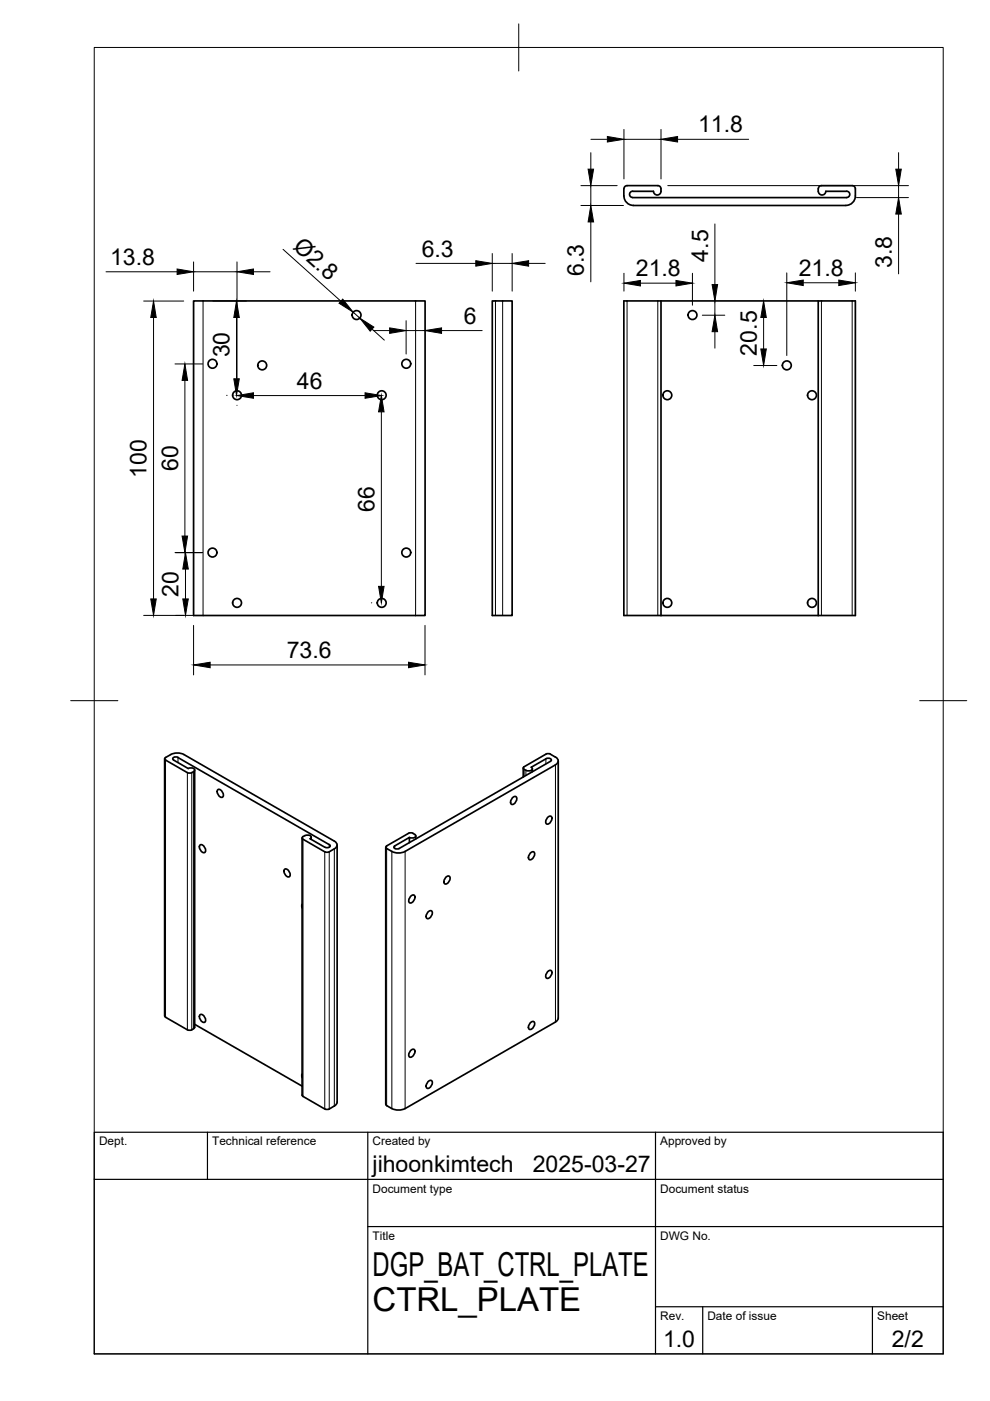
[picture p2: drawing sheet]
<svg xmlns="http://www.w3.org/2000/svg" width="210mm" height="297mm" viewBox="0 0 210 297" stroke-linecap="round" stroke-linejoin="round" font-family="sans-serif">
<!-- layer: Visible -->
<g fill="none" stroke="#000" stroke-width=".36">
<path d="M132.3 40v1.6M132.3 41.5a2 2 0 0 0 2 2M132.3 40a.67 .67 0 0 1 .6-.6h6.6a.99 .99 0 0 1 .7 1.1 .99 .99 0 0 1-1.2 .8l-.2-.2-.3-.5-4.4-.1a.68 .68 0 0 0-.6 .7 .68 .68 0 0 0 .6 .7h45.4a.66 .66 0 0 0 .7-.7 .66 .66 0 0 0-.7-.6h-4.4a.8 .8 0 0 1-.8 .7 .8 .8 0 0 1-.8-.7 .96 .96 0 0 1 .4-1.2h6.8a.67 .67 0 0 1 .7 .6 2.91 2.91 0 0 1-1 3.3l-1 .2-45.1 .1M41 63.8h49.1v66.7h-49.1zM104.4 63.8h4.2v66.7h-4.2zM132.3 63.8h7.8v66.7h-7.8zM140.1 63.8h33.4M173.5 63.8h7.9v66.7h-7.9zM140.1 130.5h33.4M115.7 159.9l-4.6 2.7M115.8 159.9l.4-.1 .5 .1M116.7 159.9l1.1 .6"/>
<path d="M34.9 160.9v54.5M35.1 160.6a3.6 3.6 0 0 1 3.9-.6l32.3 18.6a.83 .83 0 0 1-.4 1.4l-1.3 .7-.7-.1M35.1 161.1l4.6 2.7M35.1 160.6l-.2 .4 .2 .1M36.8 161.1l3.1 1.8 .6-.1a.57 .57 0 0 1 .7 .6l-.2 .2M36.8 161.1l-.2-.1a.67 .67 0 0 1 1.1-.4l32.3 18.6a.71 .71 0 0 1-1.1 .4M39.7 163.8l.5 .1 .5-.1M41 163.6l-.3 .2M41.3 163.3l-.1 54.7-.7 .4h-.5l-4.9-2.7M42.5 179.1a1.09 1.09 0 0 1 .9 1.7 1.09 1.09 0 0 1-.9-1.7zM46.2 167.4a1.09 1.09 0 0 1 1 1.6 1.09 1.09 0 0 1-1-1.6zM64.1 177.7v54.5l.1 .3"/>
<path d="M64.6 177.2l-.5 .3 .1 .4 4.7 2.7M64.6 177.2l.6-.2a.57 .57 0 0 1 .7 .7l-.1 .1M65.7 177.8l3.2 1.8M66 177.5v.5M71.5 179.2l-.1 54.7a2.6 2.6 0 0 1-1.6 1.2l-.4 .1-.5-.1M81.8 179.6v54.5l.2 .3M82 179.3l-.2 .4a3.5 3.5 0 0 0 4.1 .8M86.8 178.7v-1.1l-3.1 1.8M87.9 176.9l-.6-.3-.7 .1-4.6 2.7M87.9 176.9l.3 .3a.95 .95 0 0 1-1.4 .3M88.2 177.2v.6M108.7 169.2l.2-.3h.5a1.09 1.09 0 0 1-1 1.6 .94 .94 0 0 1 .3-1.3z"/>
<path d="M110.9 162.8v1.9M111.1 162.6l-.1 .3 .1 .2M112.9 163v.6M116.1 173.3l.3-.2h.4a1.09 1.09 0 0 1-.9 1.6 .94 .94 0 0 1 .2-1.4zM116.7 161.4l-32.1 18.5-.4 .1a.52 .52 0 0 1-.7-.5l.2-.2M116.7 161.4l.2-.2a.71 .71 0 0 0-1.1-.3l-3.2 1.8 .3 .3a1.09 1.09 0 0 1-1.8 .1M117.8 160.5a.86 .86 0 0 1 .6 .8 .86 .86 0 0 1-.6 .8l-31.9 18.4M118.4 161.3l-.1 54.8-.5 .6-31.9 18.3M60.4 184.3a1.09 1.09 0 0 1 .9 1.6 1.09 1.09 0 0 1-.9-1.6zM64.1 191.7v.8M87.1 190l.2-.2h.5a1.09 1.09 0 0 1-.9 1.6 .94 .94 0 0 1 .2-1.4zM90.8 193.4l.2-.2 .5-.1a1.09 1.09 0 0 1-1 1.6 .94 .94 0 0 1 .3-1.3z"/>
<path d="M94.5 186l.3-.2h.4a1.09 1.09 0 0 1-.9 1.6 .94 .94 0 0 1 .2-1.4zM112.4 180.9l.3-.2 .5-.1a1.09 1.09 0 0 1-1 1.7 .94 .94 0 0 1 .2-1.4zM34.9 215.4l.2 .3M41.3 217.2l22.8 13.1M42.5 215.1a1.09 1.09 0 0 1 .9 1.6 1.09 1.09 0 0 1-.9-1.6zM112.4 216.9l.3-.2 .5-.1a1.09 1.09 0 0 1-1 1.6 .94 .94 0 0 1 .2-1.3zM116.1 206l.3-.2h.4a1.09 1.09 0 0 1-.9 1.6 .94 .94 0 0 1 .2-1.4zM64.1 227.7v.8M64.2 232.5l4.7 2.6M82 234.4a3.6 3.6 0 0 0 3.9 .6M87.1 222.7l.2-.2h.5a1.09 1.09 0 0 1-.9 1.6 .94 .94 0 0 1 .2-1.4zM90.8 229.4l.2-.3h.5a1.09 1.09 0 0 1-1 1.6 .94 .94 0 0 1 .3-1.3z"/>
<circle cx="45.1" cy="77.1" r=".94"/>
<circle cx="55.6" cy="77.5" r=".94"/>
<circle cx="75.6" cy="66.8" r=".94"/>
<circle cx="86.1" cy="77.1" r=".94"/>
<circle cx="146.8" cy="66.8" r=".94"/>
<circle cx="166.8" cy="77.5" r=".94"/>
<circle cx="50.3" cy="83.8" r=".94"/>
<circle cx="80.9" cy="83.8" r=".94"/>
<circle cx="141.5" cy="83.8" r=".94"/>
<circle cx="172.2" cy="83.8" r=".94"/>
<circle cx="45.1" cy="117.2" r=".94"/>
<circle cx="86.1" cy="117.2" r=".94"/>
<circle cx="50.3" cy="127.8" r=".94"/>
<circle cx="80.9" cy="127.8" r=".94"/>
<circle cx="141.5" cy="127.8" r=".94"/>
<circle cx="172.2" cy="127.8" r=".94"/>
</g>
<!-- layer: Visible Narrow -->
<g fill="none" stroke="#000" stroke-width=".21">
<path d="M43.1 63.8v66.7M88.1 63.8v66.7M105.1 63.8v66.7M106.6 63.8v66.7M132.9 63.8v66.7M139.5 63.8v66.7M174.2 63.8v66.7M180.7 63.8v66.7M35.1 161.1v54.6M37.7 160.6v1.1M39.7 163.8v54.5M40.7 163.8v54.5"/>
<path d="M41 163.6v54.5M64.2 177.9v54.6M69.8 179.1v.5M70.9 180v54.5M82 179.9v54.5M83.7 179.4v.5M111.1 163.1v1.5M111.5 163.3v1.1M115.7 160.9v1.1M117.8 162.2v54.5M68.9 180.6v54.5M69.8 180.6v54.5"/>
<path d="M83.1 180.5v54.5M85.9 180.5v54.5"/>
</g>
<!-- layer: BORDER -->
<path d="M20 10.1h180v276.9h-180zM110 5.1v10M15 148.6h10M195 148.6h10" fill="none" stroke="#000" stroke-width=".21"/>
<!-- layer: TITLEBLOCK -->
<path d="M20 240.1h180v46.9h-180zM20 250h180M44 240.1v9.9M78 240.1v46.9M139 240.1v46.9M78 260.1h122M139 277.1h61M149 277.1v9.9M185 277.1v9.9" fill="none" stroke="#000" stroke-width=".25"/>
<!-- layer: FD_Dimensions -->
<g fill="none" stroke="#000" stroke-width=".21">
<path d="M123.2 39.4h7.7M125.3 32.4v3.5M125.3 39.4v4.2M125.3 29.5h3.5M132.3 27.4v10.5M132.3 29.5h7.8M140.1 27.4v10.5M141.6 39.4h51M143.7 29.5h15M190.5 32.4v3.5M190.5 39.4v2.5M22.5 57.6h15"/>
<path d="M41 55.5v6.2M41 57.6h9.2M50.2 55.5v26.2M53.7 57.6h3.6M60 52.9l12.3 11M88.2 55.8h12.7M104.4 53.7v8M104.4 55.8h4.2M108.6 53.7v8M112.1 55.8h3.5M123.2 43.6h9M125.3 47.1v12.7"/>
<path d="M132.3 57.9v3.8M146.8 57.9v6.8M151.6 47.5v12.8M166.8 57.9v17.5M170.3 60h7.5M181.4 57.9v3.8M181.6 41.9h11M190.5 45.4v12.7M30.5 63.8h8.4M32.6 67.3v59.7M37.1 77.2h5.8M45.1 63.8h7.1"/>
<path d="M50.1 67.3v13M74.9 66.2l1.4 1.2M78.9 69.8l2.6 2.3M79.1 70.1h3.5M86.1 68v7.1M86.1 70.1h4M93.6 70.1h8.6M135.8 60h7.5M148.9 66.8h4.8M151.6 63.8v3M151.6 70.3v3.5M159.8 77.5h4.9"/>
<path d="M161.9 67.3v6.7M39.2 80.7v33M48 83.8h.2M50.2 85.9v.1M53.7 83.9h23.7M78.7 83.8h.1M80.9 87.3v37M80.9 85.9v.1M37.1 117.2h5.8M30.5 130.5h10.5M39.3 120.7v6.3M41 132.6v10.5"/>
<path d="M78.7 127.8h.1M90.1 132.6v10.5M44.6 141h42"/>
</g>
<g fill="#000" stroke="#000" stroke-width=".21">
<path d="M124.7 35.9h1.2l-.6 3.5zM128.8 28.9l3.5 .6-3.5 .6zM140.1 29.5l3.6-.6v1.2zM189.9 35.9h1.2l-.6 3.5zM37.5 57l3.5 .6-3.5 .6zM50.2 57.6l3.5-.6v1.2zM100.9 55.3l3.5 .5-3.5 .6zM108.6 55.8l3.5-.5v1.1zM125.3 43.6l.6 3.5h-1.2zM132.3 60l3.5-.5v1.1zM143.3 59.5l3.5 .5-3.5 .6zM166.8 60l3.5-.6v1.1z"/>
<path d="M177.8 59.4l3.6 .6-3.6 .5zM190.5 41.9l.6 3.5h-1.2zM32.6 63.8l.5 3.5h-1.1zM50.1 63.8l.6 3.5h-1.1zM72.7 63.4l2.2 2.8-3-1.9zM76.3 67.4l3 1.9-.8 .9zM82.6 69.5l3.5 .6-3.5 .6zM90.1 70.1l3.5-.6v1.2zM151.6 66.8l.5 3.5h-1.1zM151 60.3h1.1l-.5 3.5zM161.3 74h1.2l-.6 3.5zM161.9 63.8l.6 3.5h-1.2z"/>
<path d="M39.2 77.2l.6 3.5h-1.2zM49.6 80.3h1.1l-.6 3.5zM50.2 83.9l3.5-.6v1.1zM77.4 83.3l3.5 .6-3.5 .5zM80.9 83.8l.5 3.5h-1.1zM38.6 113.7h1.2l-.6 3.5zM32 127h1.1l-.5 3.5zM39.3 117.2l.6 3.5h-1.1zM38.8 127h1.1l-.6 3.5zM80.3 124.3h1.1l-.5 3.5zM41 141l3.6-.6v1.2zM86.6 140.4l3.5 .6-3.5 .6z"/>
</g>
<g font-size="7">
<text x="79" y="270.6">DGP_BAT_CTRL_PLATE</text>
<text x="79" y="278.1">CTRL_PLATE</text>
</g>
<g font-size="4.9">
<text x="148" y="28.1">11.8</text>
<text x="61.9" y="52.5" transform="rotate(42 61.9 52.5)">Ø2.8</text>
<text x="23.3" y="56.2">13.8</text>
<text x="89.4" y="54.4">6.3</text>
<text x="123.8" y="58.5" transform="rotate(-90 123.8 58.5)">6.3</text>
<text x="134.8" y="58.6">21.8</text>
<text x="150.1" y="55.5" transform="rotate(-90 150.1 55.5)">4.5</text>
<text x="169.4" y="58.5">21.8</text>
<text x="189.1" y="56.9" transform="rotate(-90 189.1 56.9)">3.8</text>
<text x="98.3" y="68.6">6</text>
<text x="48.7" y="75.8" transform="rotate(-90 48.7 75.8)">30</text>
<text x="160.4" y="75.4" transform="rotate(-90 160.4 75.4)">20.5</text>
<text x="62.9" y="82.4">46</text>
<text x="31.1" y="101.4" transform="rotate(-90 31.1 101.4)">100</text>
<text x="37.7" y="99.9" transform="rotate(-90 37.7 99.9)">60</text>
<text x="79.4" y="108.5" transform="rotate(-90 79.4 108.5)">66</text>
<text x="37.9" y="126.5" transform="rotate(-90 37.9 126.5)">20</text>
<text x="60.8" y="139.5">73.6</text>
<text x="79" y="248.5">jihoonkimtech</text>
<text x="113" y="248.5">2025-03-27</text>
<text x="140.6" y="285.7">1.0</text>
<text x="189.1" y="285.7">2/2</text>
</g>
<g font-size="2.5">
<text x="21" y="242.9">Dept.</text>
<text x="45" y="242.9">Technical reference</text>
<text x="79" y="242.9">Created by</text>
<text x="140" y="242.9">Approved by</text>
<text x="79" y="252.8">Document type</text>
<text x="140" y="252.8">Document status</text>
<text x="79" y="262.9">Title</text>
<text x="140" y="262.9">DWG No.</text>
<text x="140" y="279.9">Rev.</text>
<text x="150" y="279.9">Date of issue</text>
<text x="186" y="279.9">Sheet</text>
</g>
</svg>
